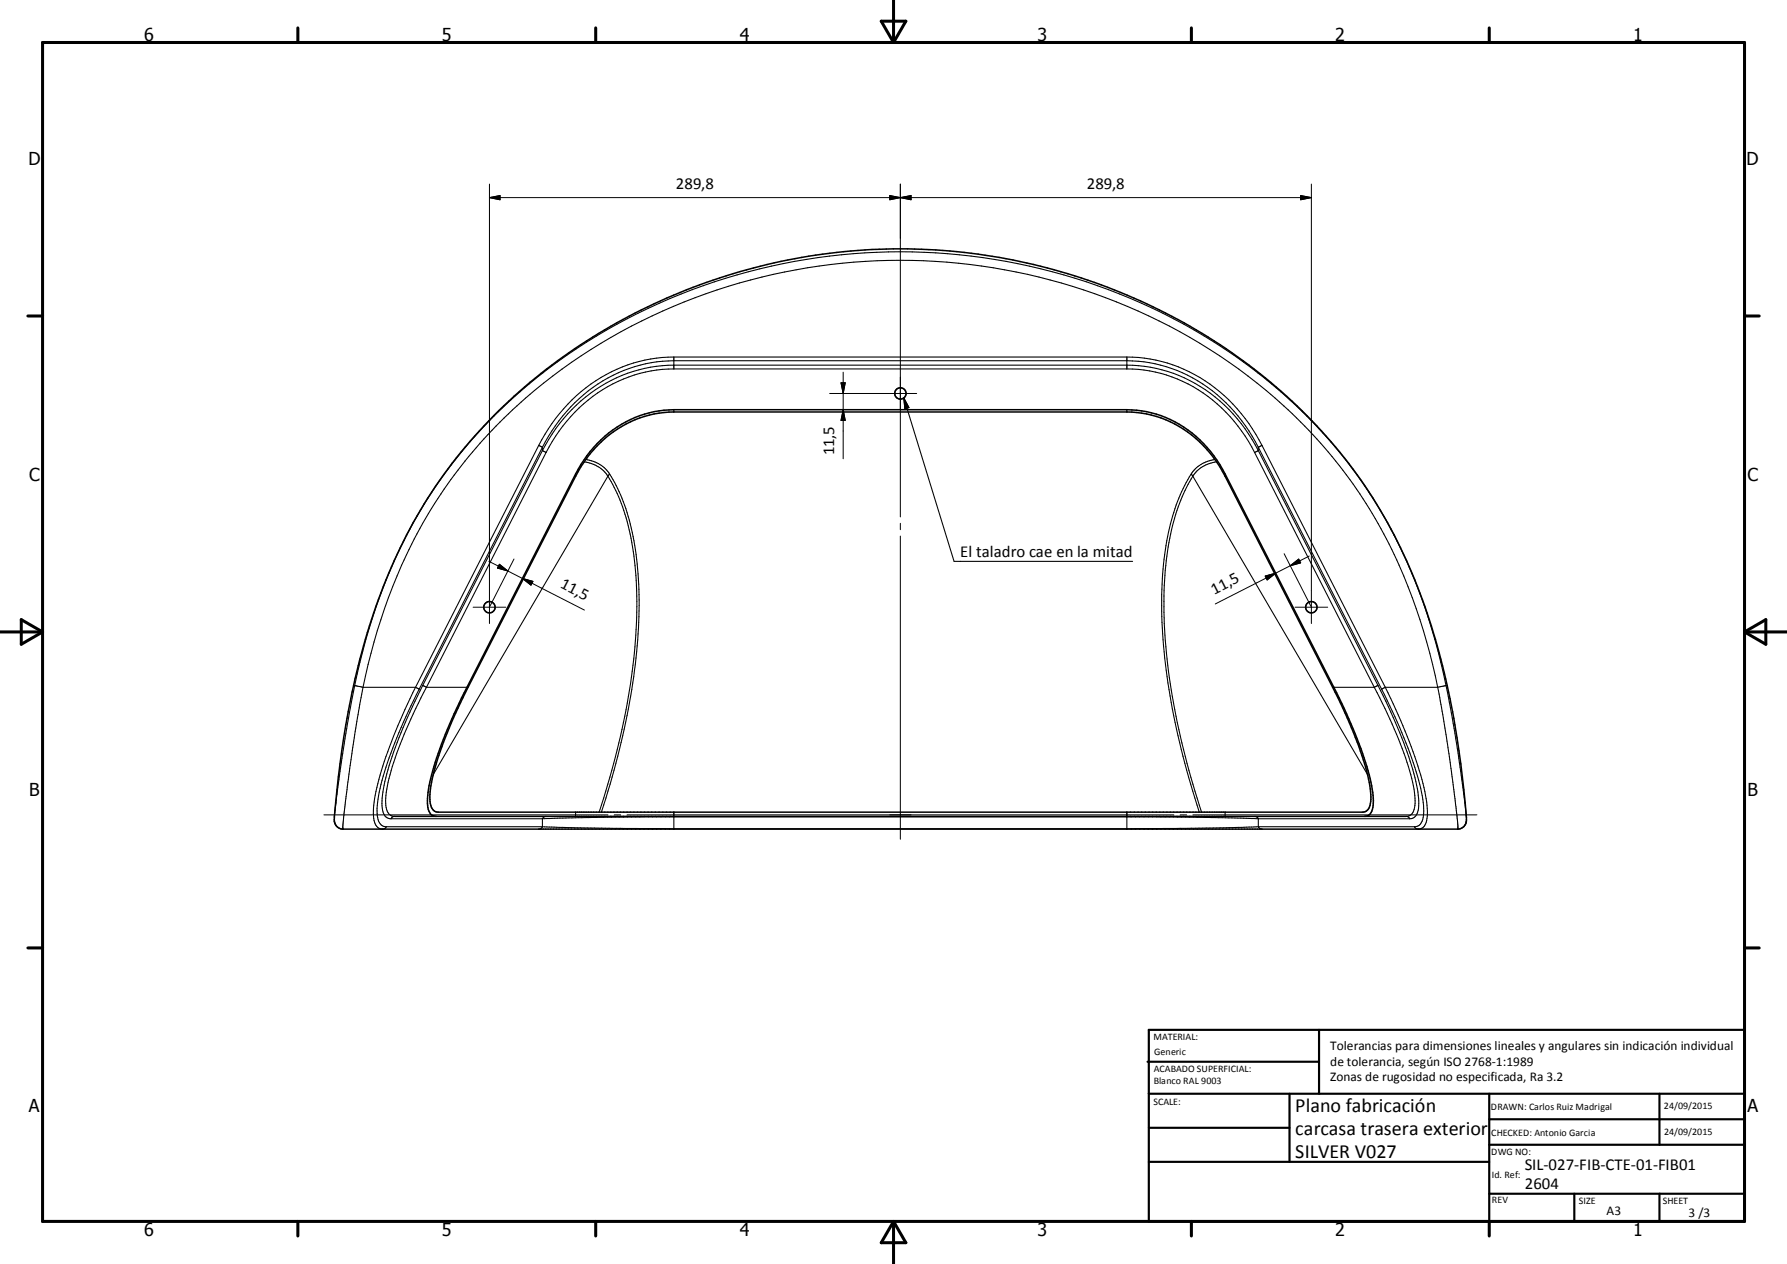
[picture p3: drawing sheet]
<svg xmlns="http://www.w3.org/2000/svg" width="420mm" height="297mm" viewBox="0 0 420 297" stroke-linecap="round" stroke-linejoin="round" font-family="sans-serif">
<g fill="none" stroke="#000" stroke-width=".36">
<path d="M116.1 97.7a136.3 136.3 0 0 1 134.9-33.4 130.5 130.5 0 0 1 67 45.9 130.1 130.1 0 0 1 21.4 47.8 215.5 215.5 0 0 1 5.3 35l-.2 .7a2.12 2.12 0 0 1-1.9 1.1h-261.9a2.28 2.28 0 0 1-2.1-2.9 192.9 192.9 0 0 1 10.3-51 116.2 116.2 0 0 1 27.2-43.2zM140.4 104.8a25.2 25.2 0 0 1 18-8h106.5a26.3 26.3 0 0 1 23.1 15.1l25.2 49.6a89.1 89.1 0 0 1 8.8 23.1 8.1 8.1 0 0 1-.4 5.6l-.7 .5-.7 .1h-217.2a2.22 2.22 0 0 1-1.9-2.5 31.4 31.4 0 0 1 2.4-11.8l2.6-6.6 3.3-7.2 25.9-50.8 1.2-2.2 1.5-2.1zM92.8 191.8h237.7M102.5 191.8a2.23 2.23 0 0 1-2-2.5 29.7 29.7 0 0 1 2.1-11.2l2.1-5.6 3.8-8.5 26.8-52.6a26.4 26.4 0 0 1 23.1-15.1h106.5a26.3 26.3 0 0 1 23.1 15.1l26.2 51.3a86.9 86.9 0 0 1 8.3 22.7 8.5 8.5 0 0 1-.4 5.8l-.7 .5-.6 .1M158.4 190.8v1M264.9 190.8v1"/>
<circle cx="211.6" cy="92.4" r="1.33"/>
<circle cx="115" cy="142.7" r="1.34"/>
<circle cx="308.2" cy="142.7" r="1.34"/>
</g>
<g fill="none" stroke="#000" stroke-width=".25">
<path d="M158.4 83.9v2.8M158.4 96.3v.5M158.4 83.9a35.6 35.6 0 0 0-30.3 18.1l-1.5 2.7M158.4 83.9h106.5M158.4 86.7h106.5M158.4 86.7a33.6 33.6 0 0 0-28.6 17l-1.4 2.6M212.4 93.5l11.9 38.4h41.9M212.4 93.5l1.2 2.3-.9 .2zM264.9 83.9v2.8M264.9 96.3v.5M264.9 83.9a35.6 35.6 0 0 1 30.3 18.1l1.4 2.7M264.9 86.7a34 34 0 0 1 29.3 18.3l.7 1.3"/>
<path d="M126.6 104.7l.9 .4M126.6 104.7l-28.9 56.8M127.5 105.1l-29 56.8M127.5 105.1a35.6 35.6 0 0 1 28.2-20.2l2.7-.1h106.5a34.8 34.8 0 0 1 29.4 17.7l1.5 2.6M127.5 105.9a35.4 35.4 0 0 1 29.5-20.1h107.9a35 35 0 0 1 30.1 18.8l.8 1.3M127.5 105.9l.9 .4M127.5 105.9l-28.1 55.1M127.5 105.1v.8M128.4 106.3l-28.2 55.2M135.3 111.4v.5M137.3 108.5a7.8 7.8 0 0 1 5.6 3.4M137.7 108a8 8 0 0 1 5.6 3.4"/>
<path d="M142.9 111.9a47.8 47.8 0 0 1 6.4 21 127.2 127.2 0 0 1-3.8 41.7l-2.2 8-2.5 8.2M142.9 111.9l-41.1 70.1M143.3 111.4a50.7 50.7 0 0 1 6.7 23.5 136 136 0 0 1-4.8 42.8l-1.8 6.5-2 6.6M143.3 111.4l-.4 .5M280 111.4l.4 .5M280 111.4a49.2 49.2 0 0 0-6.6 22.3 104.1 104.1 0 0 0-.3 12.5 167.4 167.4 0 0 0 8.8 44.6M280.4 111.9a49 49 0 0 0-6.5 22.1 136.7 136.7 0 0 0 5.1 45.4l3.4 11.4M280.4 111.9l41 70.1M285.6 108a7.9 7.9 0 0 0-5.6 3.4M286 108.5a7.8 7.8 0 0 0-5.6 3.4M288 111.4v.5M294.9 106.3l28.1 55.2"/>
<path d="M295.8 105.1l29.6 58.1a98 98 0 0 1 8.9 23.8 10.5 10.5 0 0 1-.2 6.3l-.7 .7-.9 .3M295.8 105.9l28.1 55.1M295.8 105.9l-.9 .4M295.8 105.1v.8M296.6 104.7l-.8 .4M296.6 104.7l29 56.8M83.4 161.1l1.9 .4M83.4 161.1a126.2 126.2 0 0 1 19.4-47.3 123.7 123.7 0 0 1 52.2-42.5 138.4 138.4 0 0 1 142.8 18.1 115.7 115.7 0 0 1 38.7 58.3l1.5 5.3 1.9 8.1M83.4 161.1l-1.3 6.4-1.7 10.7-1.8 13.4M85.3 161.5h12.4M85.3 161.5a125.1 125.1 0 0 1 19.1-46.6 121.6 121.6 0 0 1 51.4-41.8 136.3 136.3 0 0 1 141.8 18.7 114.5 114.5 0 0 1 37.7 59.1l2.6 10.6M85.3 161.5l-1.3 7.2-1.8 11.9-1.3 10.6-.3 3.6"/>
<path d="M97.7 161.5a105.4 105.4 0 0 0-9.7 26.2 10.9 10.9 0 0 0 .3 6.2 1.45 1.45 0 0 0 2.5 .4M97.7 161.5l.8 .4M98.5 161.9a101.6 101.6 0 0 0-9.5 25.1 10.7 10.7 0 0 0 .2 6.3l.7 .7 .9 .3M99.4 161l.8 .5M99.4 161a99.9 99.9 0 0 0-9.3 24.3 10.2 10.2 0 0 0 .2 6.2l.7 .7 .9 .2M100.2 161.5a90.8 90.8 0 0 0-9.3 23.9 8.5 8.5 0 0 0 .4 5.8l.8 .5 .7 .1-.6 .2-.3 .4M100.2 161.5h9.6M313.5 161.5h9.5M323 161.5a92.3 92.3 0 0 1 9.4 23.9 8.2 8.2 0 0 1-.5 5.8l-.5 .4-.9 .2 .6 .2 .3 .4M323.9 161a97.7 97.7 0 0 1 9.3 24.3 10.8 10.8 0 0 1-.2 6.2l-.7 .7-.9 .2M323.9 161l-.9 .5M325.6 161.5l-.9 .4"/>
<path d="M325.6 161.5a103.4 103.4 0 0 1 9.6 26.2 10.4 10.4 0 0 1-.3 6.2 1.43 1.43 0 0 1-2.4 .4M325.6 161.5h12.3M337.9 161.5l1.2 6.4 1.8 11.3 1.3 10.4 .5 5.2M339.9 161.1h.1M339.9 161.1l-2 .4M339.9 161.1l2.5 13.7 2.2 16.8M80.6 194.8h.1M90.8 194.3h36.7M91.9 192.4h35.6M127.5 194.3l9.8 .2 20.1 .2h108.5l20.1-.2 9.8-.2M127.5 194.3l-.3 .3-.6 .2M127.5 192.4l23.9-.4h120.5l23.9 .4"/>
<path d="M127.5 192.4v1.9M128.4 191.8l-.6 .2-.3 .4M135.3 190.8v1M158.4 191.8v3M264.9 191.8v3M288 190.8v1M294.9 191.8l.6 .2 .3 .4M295.8 194.3l.2 .3 .6 .2M295.8 194.3h36.7M295.8 192.4h35.6M295.8 192.4v1.9M342.7 194.8h.1"/>
</g>
<g fill="none" stroke="#000" stroke-width=".71">
<path d="M10 10h400v277h-400zM70 6.6v3.4M140 6.6v3.4M207.1 5h5.8l-2.9 5zM210 0v10M280 6.6v3.4M350 6.6v3.4M6.6 74.2h3.4M410 74.2h3.5M0 148.5h10M5 145.6l5 2.9-5 2.9zM410 148.5h10.1"/>
<path d="M410 148.5l5.1-2.9v5.8zM6.6 222.7h3.4M410 222.7h3.5M70 287v3.4M140 287v3.4M210 287v10M210 287l2.9 5h-5.8zM280 287v3.4M350 287v3.4"/>
</g>
<g fill="none" stroke="#000" stroke-width=".51">
<path d="M269.7 249.5h40.3M270 242h140v45h-140zM270 257h140M303.1 257v16M310 242v15M350 257v30M390.1 257v12M270 265h33.1M270 273h80M350 269h60M350 263h60M350 280.5h60"/>
<path d="M370 280.5v6.5M390.1 280.5v6.5"/>
</g>
<g fill="none" stroke="#000" stroke-width=".24">
<path d="M115 43.3v103.2M115 46.4h193.2M115 46.4l2.5-.4v.9zM209.1 46l2.5 .4-2.5 .5zM211.6 43.3v78.2M211.6 46.4l2.5-.4v.9zM305.7 46l2.5 .4-2.5 .5zM308.2 43.3v103.2M195 92.5h20.5M197.7 89.9h1l-.5 2.6zM198.2 87.5v20.3M198.2 96.3l.5 2.5h-1z"/>
<path d="M114.9 131.9l4.5 2.3M117.4 132.6l2 1.6-2.5-.7zM119.4 134.2l3.4 1.7M120.8 131.3l-5.7 11.2M122.8 135.9l14.6 7.5M122.8 135.9l2.5 .7-.5 .9zM211.6 123v1.5M211.6 126v71.2M297.4 135.4l2.5-.7-2.1 1.6zM299.9 134.7l-14.3 7.2M301.8 130.1l6.3 12.4M303.3 132.9l2-1.5 .4 .9z"/>
<path d="M303.3 132.9l-3.4 1.8M307.7 130.7l-4.4 2.2M111.2 142.7h7.7M304.4 142.7h7.7M76.1 191.5h66.8M144.4 191.5h1.5M147.4 191.5h128.5M277.4 191.5h1.5M280.4 191.5h66.7"/>
</g>
<path d="M115 46.4l2.5-.4v.9zM209.1 46l2.5 .4-2.5 .5zM211.6 46.4l2.5-.4v.9zM305.7 46l2.5 .4-2.5 .5zM197.7 89.9h1l-.5 2.6zM198.2 96.3l.5 2.5h-1zM117.4 132.6l2 1.6-2.5-.7zM122.8 135.9l2.5 .7-.5 .9zM297.4 135.4l2.5-.7-2.1 1.6zM303.3 132.9l2-1.5 .4 .9z" fill="#000" stroke="#000" stroke-width=".24"/>
<path d="M212.4 93.5l1.2 2.3-.9 .2z" fill="#000" stroke="#000" stroke-width=".25"/>
<g font-size="4.7">
<text x="304.5" y="261.2">Plano fabricación</text>
<text x="304.5" y="266.6">carcasa trasera exterior</text>
<text x="304.5" y="272">SILVER V027</text>
</g>
<g font-size="4.2">
<text x="33.9" y="9.6">6</text>
<text x="103.9" y="9.6">5</text>
<text x="173.9" y="9.6">4</text>
<text x="243.8" y="9.6">3</text>
<text x="313.9" y="9.6">2</text>
<text x="383.9" y="9.6">1</text>
<text x="6.7" y="38.7">D</text>
<text x="410.5" y="38.7">D</text>
<text x="6.9" y="112.9">C</text>
<text x="410.7" y="112.9">C</text>
<text x="6.9" y="187.1">B</text>
<text x="410.7" y="187.1">B</text>
<text x="6.8" y="261.4">A</text>
<text x="410.7" y="261.4">A</text>
<text x="33.9" y="290.4">6</text>
<text x="103.9" y="290.4">5</text>
<text x="173.9" y="290.4">4</text>
<text x="243.8" y="290.4">3</text>
<text x="313.9" y="290.4">2</text>
<text x="383.9" y="290.4">1</text>
</g>
<g font-size="3.9">
<text x="158.8" y="44.4">289,8</text>
<text x="255.4" y="44.4">289,8</text>
<text x="196.1" y="107" transform="rotate(-90 196.1 107)">11,5</text>
<text x="225.7" y="130.8">El taladro cae en la mitad</text>
<text x="131.5" y="138" transform="rotate(27 131.5 138)">11,5</text>
<text x="285.4" y="139.7" transform="rotate(-27 285.4 139.7)">11,5</text>
<text x="358.4" y="274.9">SIL-027-FIB-CTE-01-FIB01</text>
<text x="358.4" y="279.4">2604</text>
</g>
<g font-size="3.1">
<text x="312.7" y="246.8">Tolerancias para dimensiones lineales y angulares sin indicación individual</text>
<text x="312.7" y="250.4">de tolerancia, según ISO 2768-1:1989</text>
<text x="312.7" y="254">Zonas de rugosidad no especificada, Ra 3.2</text>
<text x="377.6" y="285.6">A3</text>
<text x="396.9" y="285.9">3 /3</text>
</g>
<g font-size="2.4">
<text x="271.1" y="244.4">MATERIAL:</text>
<text x="271.2" y="252">ACABADO SUPERFICIAL:</text>
<text x="271.3" y="247.9">Generic</text>
<text x="271.2" y="254.7">Blanco RAL 9003</text>
<text x="271.1" y="259.7">SCALE:</text>
<text x="350.4" y="260.8">DRAWN: Carlos Ruiz Madrigal</text>
<text x="391.1" y="260.6">24/09/2015</text>
<text x="350.5" y="267">CHECKED: Antonio Garcia</text>
<text x="391.2" y="266.7">24/09/2015</text>
<text x="350.5" y="271.4">DWG NO:</text>
<text x="350.7" y="276.9">Id. Ref:</text>
<text x="350.7" y="282.8">REV</text>
<text x="371.1" y="282.9">SIZE</text>
<text x="390.8" y="283">SHEET</text>
</g>
</svg>
